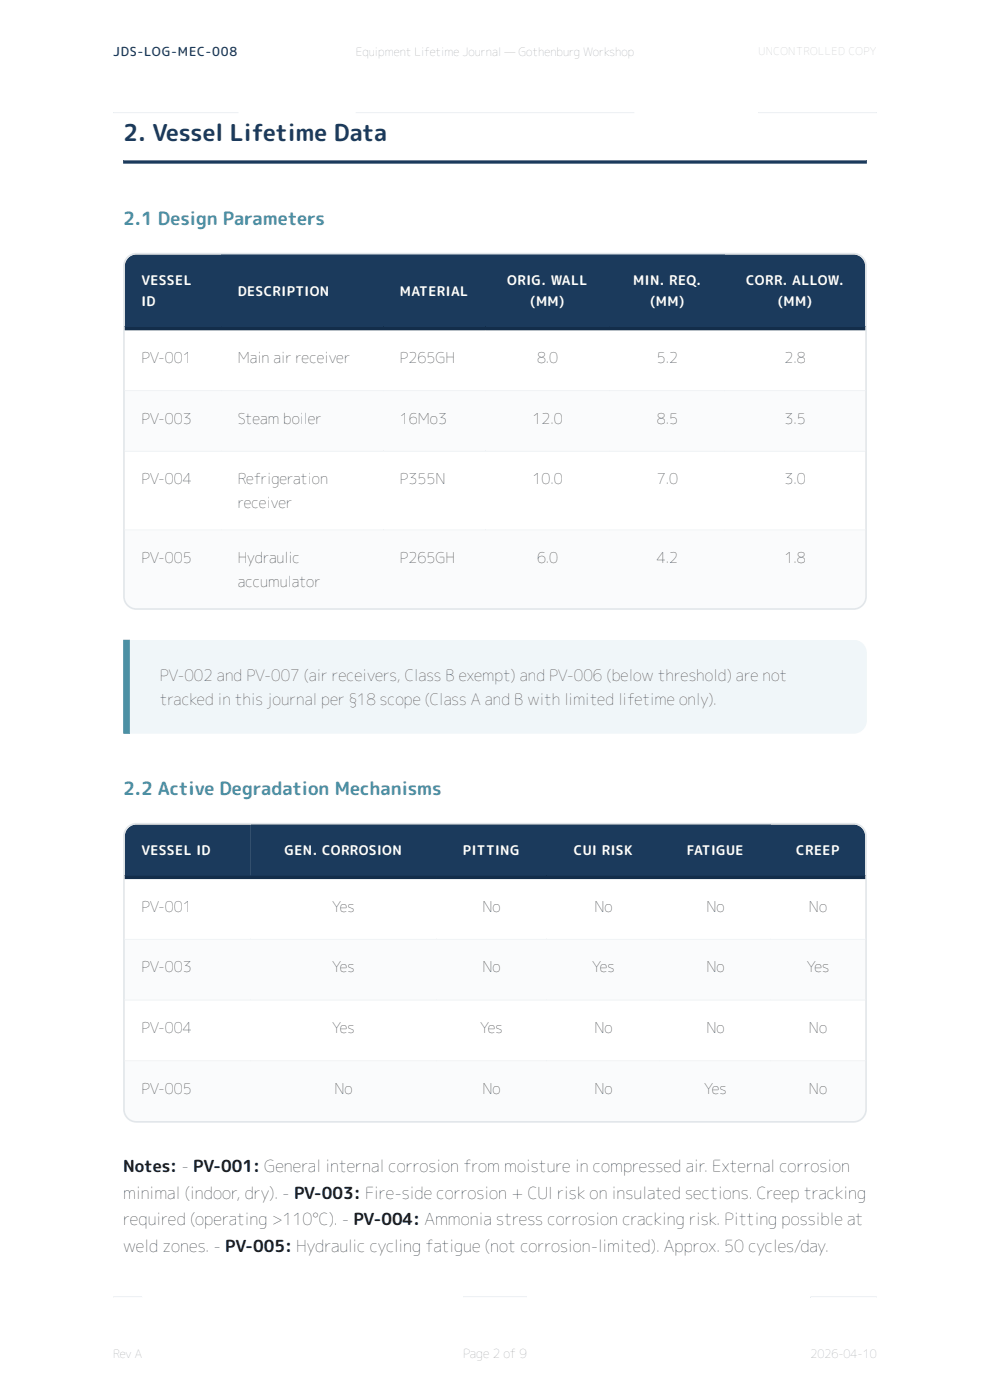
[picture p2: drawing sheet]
<svg xmlns="http://www.w3.org/2000/svg" width="210mm" height="297mm" viewBox="0 0 210 297" stroke-linecap="round" stroke-linejoin="round" font-family="sans-serif">
<path d="M26.1 34h157.8zM26.1 34h157.8v.7h-157.8z" fill-rule="evenodd" fill="#1b3a5c"/>
<path d="M26.1 135.7h157.8v20h-157.8z" fill="#f0f6f9"/>
<path d="M27.5 135.7l.1 20zM26.1 135.7h1.5v20h-1.5z" fill-rule="evenodd" fill="#4a90a4"/>
<g fill="#1b3a5c">
<path d="M26.5 54h20.4v16.1h-20.4z"/>
<path d="M46.9 54h34.4v16.1h-34.4z"/>
<path d="M81.3 54h21.7v16.1h-21.7z"/>
<path d="M103 54h26.4v16.1h-26.4z"/>
<path d="M129.4 54h24.4v16.1h-24.4z"/>
<path d="M153.8 54h29.7v16.1h-29.7z"/>
</g>
<g fill="#fafbfc">
<path d="M26.5 82.9h157v12.9h-157z"/>
<path d="M26.5 112.5h157v16.5h-157z"/>
</g>
<path d="M27 54.9a2.47 2.47 0 0 1 1.9-.9h152.2a2.48 2.48 0 0 1 2.4 2.5v70.1a2.48 2.48 0 0 1-2.4 2.4h-152.2a2.48 2.48 0 0 1-2.4-2.4v-70.1v-.6zM26.7 54.7a2.82 2.82 0 0 1 2.2-1.1h152.2a2.83 2.83 0 0 1 2.8 2.9v70.1a2.83 2.83 0 0 1-2.8 2.8h-152.2a2.83 2.83 0 0 1-2.8-2.8v-70.1l.1-.7z" fill-rule="evenodd" fill="#e2e6ea"/>
<g fill="#132d4a">
<path d="M26.5 69.3l20.4 .1zM26.5 69.3h20.4v.8h-20.4z" fill-rule="evenodd"/>
<path d="M46.9 69.3l34.4 .1zM46.9 69.3h34.4v.8h-34.4z" fill-rule="evenodd"/>
<path d="M81.3 69.3l21.7 .1zM81.3 69.3h21.7v.8h-21.7z" fill-rule="evenodd"/>
<path d="M103 69.3l26.4 .1zM103 69.3h26.4v.8h-26.4z" fill-rule="evenodd"/>
<path d="M129.4 69.3l24.4 .1zM129.4 69.3h24.4v.8h-24.4z" fill-rule="evenodd"/>
<path d="M153.8 69.3l29.7 .1zM153.8 69.3h29.7v.8h-29.7z" fill-rule="evenodd"/>
</g>
<g fill="#eef1f4">
<path d="M26.5 82.7l20.4 .1zM26.5 82.7h20.4v.2h-20.4z" fill-rule="evenodd"/>
<path d="M46.9 82.7l34.4 .1zM46.9 82.7h34.4v.2h-34.4z" fill-rule="evenodd"/>
<path d="M81.3 82.7l21.7 .1zM81.3 82.7h21.7v.2h-21.7z" fill-rule="evenodd"/>
<path d="M103 82.7l26.4 .1zM103 82.7h26.4v.2h-26.4z" fill-rule="evenodd"/>
<path d="M129.4 82.7l24.4 .1zM129.4 82.7h24.4v.2h-24.4z" fill-rule="evenodd"/>
<path d="M153.8 82.7l29.7 .1zM153.8 82.7h29.7v.2h-29.7z" fill-rule="evenodd"/>
<path d="M26.5 95.6h20.4zM26.5 95.6h20.4v.2h-20.4z" fill-rule="evenodd"/>
<path d="M46.9 95.6h34.4zM46.9 95.6h34.4v.2h-34.4z" fill-rule="evenodd"/>
<path d="M81.3 95.6h21.7zM81.3 95.6h21.7v.2h-21.7z" fill-rule="evenodd"/>
<path d="M103 95.6h26.4zM103 95.6h26.4v.2h-26.4z" fill-rule="evenodd"/>
<path d="M129.4 95.6h24.4zM129.4 95.6h24.4v.2h-24.4z" fill-rule="evenodd"/>
<path d="M153.8 95.6h29.7zM153.8 95.6h29.7v.2h-29.7z" fill-rule="evenodd"/>
<path d="M26.5 112.3h20.4zM26.5 112.3h20.4v.2h-20.4z" fill-rule="evenodd"/>
<path d="M46.9 112.3h34.4zM46.9 112.3h34.4v.2h-34.4z" fill-rule="evenodd"/>
<path d="M81.3 112.3h21.7zM81.3 112.3h21.7v.2h-21.7z" fill-rule="evenodd"/>
<path d="M103 112.3h26.4zM103 112.3h26.4v.2h-26.4z" fill-rule="evenodd"/>
<path d="M129.4 112.3h24.4zM129.4 112.3h24.4v.2h-24.4z" fill-rule="evenodd"/>
<path d="M153.8 112.3h29.7zM153.8 112.3h29.7v.2h-29.7z" fill-rule="evenodd"/>
</g>
<g fill="#1b3a5c">
<path d="M26.5 174.9h26.7v11.6h-26.7z"/>
<path d="M53.2 174.9h39.3v11.6h-39.3z"/>
<path d="M92.5 174.9h23.5v11.6h-23.5z"/>
<path d="M116 174.9h24v11.6h-24z"/>
<path d="M140 174.9h23.5v11.6h-23.5z"/>
<path d="M163.5 174.9h20v11.6h-20z"/>
</g>
<g fill="#fafbfc">
<path d="M26.5 199.4h157v12.8h-157z"/>
<path d="M26.5 225.1h157v12.7h-157z"/>
</g>
<path d="M27.4 175.5l1-.5 .5-.1h152.2a2.48 2.48 0 0 1 2.4 2.5v57.9a2.48 2.48 0 0 1-2.4 2.5h-152.2a2.48 2.48 0 0 1-2.4-2.5v-57.9a2.47 2.47 0 0 1 .9-1.9zM27.2 175.2l1.1-.6h.6h152.2a2.83 2.83 0 0 1 2.8 2.8v57.9a2.83 2.83 0 0 1-2.8 2.9h-152.2a2.83 2.83 0 0 1-2.8-2.9v-57.9a2.82 2.82 0 0 1 1.1-2.2z" fill-rule="evenodd" fill="#e2e6ea"/>
<g fill="#132d4a">
<path d="M26.5 185.7l26.7 .1zM26.5 185.7h26.7v.8h-26.7z" fill-rule="evenodd"/>
<path d="M53.2 185.7l39.3 .1zM53.2 185.7h39.3v.8h-39.3z" fill-rule="evenodd"/>
<path d="M92.5 185.7l23.5 .1zM92.5 185.7h23.5v.8h-23.5z" fill-rule="evenodd"/>
<path d="M116 185.7l24 .1zM116 185.7h24v.8h-24z" fill-rule="evenodd"/>
<path d="M140 185.7l23.5 .1zM140 185.7h23.5v.8h-23.5z" fill-rule="evenodd"/>
<path d="M163.5 185.7l20 .1zM163.5 185.7h20v.8h-20z" fill-rule="evenodd"/>
</g>
<g fill="#eef1f4">
<path d="M26.5 199.1l26.7 .1zM26.5 199.1h26.7v.3h-26.7z" fill-rule="evenodd"/>
<path d="M53.2 199.1l39.3 .1zM53.2 199.1h39.3v.3h-39.3z" fill-rule="evenodd"/>
<path d="M92.5 199.1l23.5 .1zM92.5 199.1h23.5v.3h-23.5z" fill-rule="evenodd"/>
<path d="M116 199.1l24 .1zM116 199.1h24v.3h-24z" fill-rule="evenodd"/>
<path d="M140 199.1l23.5 .1zM140 199.1h23.5v.3h-23.5z" fill-rule="evenodd"/>
<path d="M163.5 199.1l20 .1zM163.5 199.1h20v.3h-20z" fill-rule="evenodd"/>
<path d="M26.5 212l26.7 .1zM26.5 212h26.7v.2h-26.7z" fill-rule="evenodd"/>
<path d="M53.2 212l39.3 .1zM53.2 212h39.3v.2h-39.3z" fill-rule="evenodd"/>
<path d="M92.5 212l23.5 .1zM92.5 212h23.5v.2h-23.5z" fill-rule="evenodd"/>
<path d="M116 212l24 .1zM116 212h24v.2h-24z" fill-rule="evenodd"/>
<path d="M140 212l23.5 .1zM140 212h23.5v.2h-23.5z" fill-rule="evenodd"/>
<path d="M163.5 212l20 .1zM163.5 212h20v.2h-20z" fill-rule="evenodd"/>
<path d="M26.5 224.9h26.7zM26.5 224.9h26.7v.2h-26.7z" fill-rule="evenodd"/>
<path d="M53.2 224.9h39.3zM53.2 224.9h39.3v.2h-39.3z" fill-rule="evenodd"/>
<path d="M92.5 224.9h23.5zM92.5 224.9h23.5v.2h-23.5z" fill-rule="evenodd"/>
<path d="M116 224.9h24zM116 224.9h24v.2h-24z" fill-rule="evenodd"/>
<path d="M140 224.9h23.5zM140 224.9h23.5v.2h-23.5z" fill-rule="evenodd"/>
<path d="M163.5 224.9h20zM163.5 224.9h20v.2h-20z" fill-rule="evenodd"/>
</g>
<g fill="#e8ecf0">
<path d="M24 23.8h26.5zM24 23.8h26.5v.2h-26.5z" fill-rule="evenodd"/>
<path d="M75.5 23.8h59zM75.5 23.8h59v.2h-59z" fill-rule="evenodd"/>
<path d="M160.9 23.8h25.1zM160.9 23.8h25.1v.2h-25.1z" fill-rule="evenodd"/>
<path d="M24 275.2h6.1zM24 275h6.1v.2h-6.1z" fill-rule="evenodd"/>
<path d="M98.2 275.2h13.6zM98.2 275h13.6v.2h-13.6z" fill-rule="evenodd"/>
<path d="M171.9 275.2h14.1zM171.9 275h14.1v.2h-14.1z" fill-rule="evenodd"/>
</g>
<text font-size="4.9" fill="#1b3a5c" x="26.1" y="29.8">2. Vessel Lifetime Data</text>
<g font-size="3.9" fill="#4a90a4">
<text x="26.1" y="47.8">2.1 Design Parameters</text>
<text x="26.1" y="168.7">2.2 Active Degradation Mechanisms</text>
</g>
<g font-size="3.5" fill="#1d1d1f">
<text x="26.1" y="248.7">Notes: - PV-001: General internal corrosion from moisture in compressed air. External corrosion</text>
<text x="26.1" y="254.3">minimal (indoor, dry). - PV-003: Fire-side corrosion + CUI risk on insulated sections. Creep tracking</text>
<text x="26.1" y="260">required (operating &gt;110°C). - PV-004: Ammonia stress corrosion cracking risk. Pitting possible at</text>
<text x="26.1" y="265.6">weld zones. - PV-005: Hydraulic cycling fatigue (not corrosion-limited). Approx. 50 cycles/day.</text>
</g>
<g font-size="3.4" fill="#2c2c2e">
<text x="33.9" y="144.4">PV-002 and PV-007 (air receivers, Class B exempt) and PV-006 (below threshold) are not</text>
<text x="33.9" y="149.5">tracked in this journal per §18 scope (Class A and B with limited lifetime only).</text>
</g>
<g font-size="3.2" fill="#1d1d1f">
<text x="30" y="77">PV-001</text>
<text x="50.4" y="77">Main air receiver</text>
<text x="84.8" y="77">P265GH</text>
<text x="113.9" y="77">8.0</text>
<text x="139.3" y="77">5.2</text>
<text x="166.4" y="77">2.8</text>
<text x="30" y="89.9">PV-003</text>
<text x="50.4" y="89.9">Steam boiler</text>
<text x="84.8" y="89.9">16Mo3</text>
<text x="113" y="89.9">12.0</text>
<text x="139.3" y="89.9">8.5</text>
<text x="166.4" y="89.9">3.5</text>
<text x="30" y="102.7">PV-004</text>
<text x="50.4" y="102.7">Refrigeration</text>
<text x="50.4" y="107.8">receiver</text>
<text x="84.8" y="102.7">P355N</text>
<text x="113" y="102.7">10.0</text>
<text x="139.3" y="102.7">7.0</text>
<text x="166.4" y="102.7">3.0</text>
<text x="30" y="119.4">PV-005</text>
<text x="50.4" y="119.4">Hydraulic</text>
<text x="84.8" y="119.4">P265GH</text>
<text x="113.9" y="119.4">6.0</text>
<text x="139.3" y="119.4">4.2</text>
<text x="166.4" y="119.4">1.8</text>
<text x="50.4" y="124.5">accumulator</text>
<text x="30" y="193.4">PV-001</text>
<text x="70.5" y="193.4">Yes</text>
<text x="102.3" y="193.4">No</text>
<text x="126.1" y="193.4">No</text>
<text x="149.8" y="193.4">No</text>
<text x="171.6" y="193.4">No</text>
<text x="30" y="206.3">PV-003</text>
<text x="70.5" y="206.3">Yes</text>
<text x="102.3" y="206.3">No</text>
<text x="125.6" y="206.3">Yes</text>
<text x="149.8" y="206.3">No</text>
<text x="171.2" y="206.3">Yes</text>
<text x="30" y="219.2">PV-004</text>
<text x="70.5" y="219.2">Yes</text>
<text x="101.9" y="219.2">Yes</text>
<text x="126.1" y="219.2">No</text>
<text x="149.8" y="219.2">No</text>
<text x="171.6" y="219.2">No</text>
<text x="30" y="232">PV-005</text>
<text x="70.9" y="232">No</text>
<text x="102.3" y="232">No</text>
<text x="126.1" y="232">No</text>
<text x="149.4" y="232">Yes</text>
<text x="171.6" y="232">No</text>
</g>
<g font-size="2.8" fill="#fff">
<text x="30" y="60.5">VESSEL</text>
<text x="30" y="65">ID</text>
<text x="50.4" y="62.7">DESCRIPTION</text>
<text x="84.8" y="62.7">MATERIAL</text>
<text x="107.6" y="60.5">ORIG. WALL</text>
<text x="112.5" y="65">(MM)</text>
<text x="134.3" y="60.5">MIN. REQ.</text>
<text x="137.9" y="65">(MM)</text>
<text x="158.3" y="60.5">CORR. ALLOW.</text>
<text x="165" y="65">(MM)</text>
<text x="30" y="181.4">VESSEL ID</text>
<text x="60.4" y="181.4">GEN. CORROSION</text>
<text x="98.2" y="181.4">PITTING</text>
<text x="121.7" y="181.4">CUI RISK</text>
<text x="145.7" y="181.4">FATIGUE</text>
<text x="168.9" y="181.4">CREEP</text>
</g>
<text font-size="2.6" fill="#1b3a5c" x="24" y="11.9">JDS-LOG-MEC-008</text>
<text font-size="2.6" fill="#999" x="98.2" y="288.1">Page 2 of 9</text>
<text font-size="2.5" fill="#999" x="75.5" y="11.8">Equipment Lifetime Journal — Gothenburg Workshop</text>
</svg>
